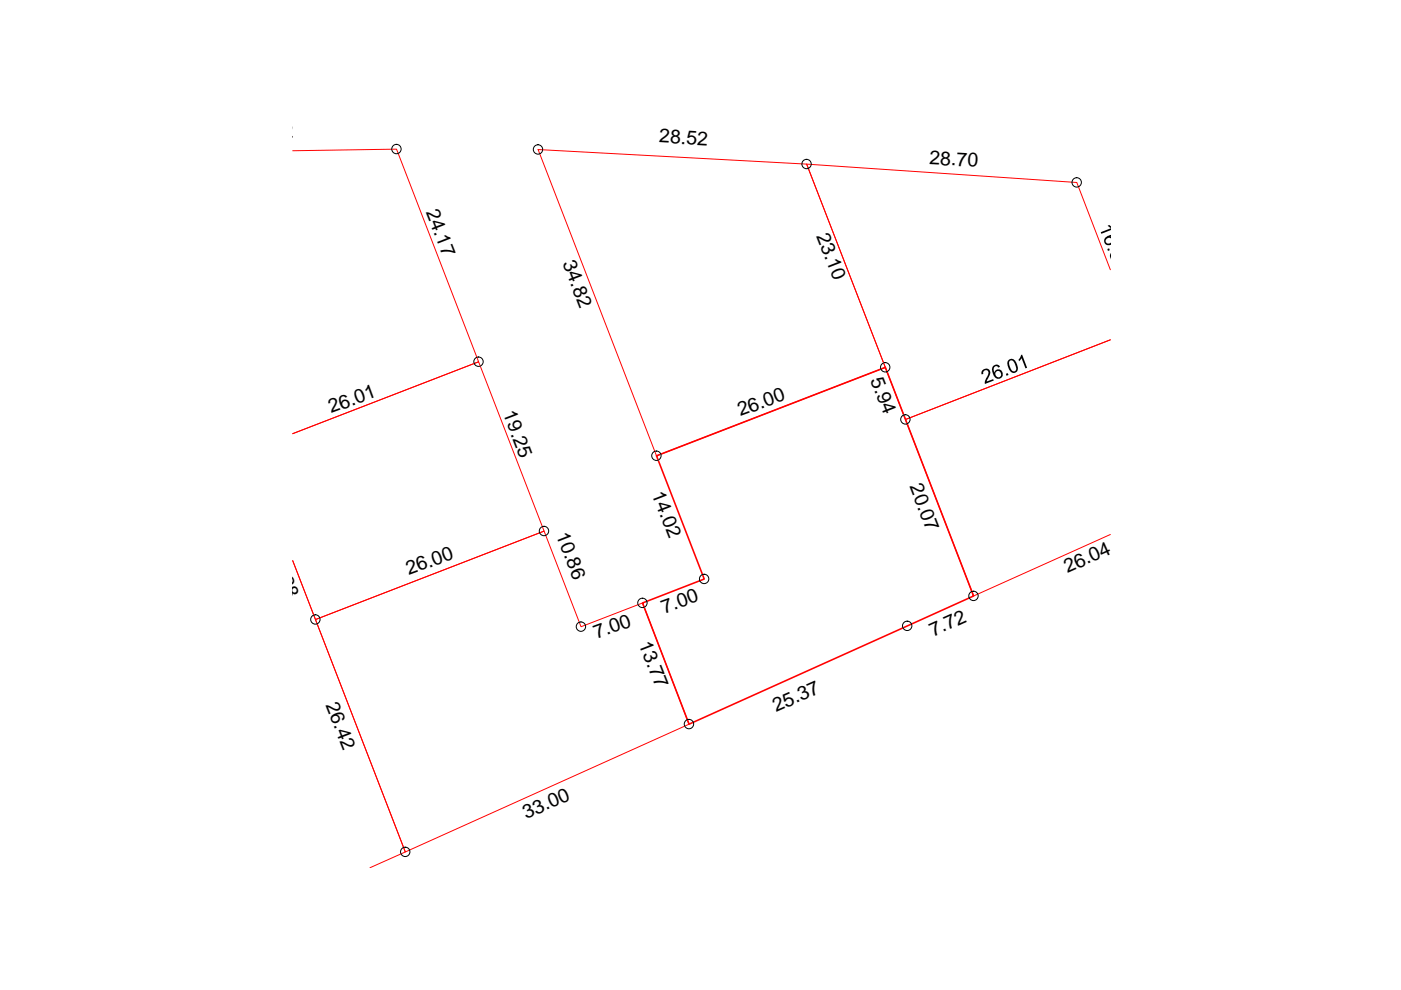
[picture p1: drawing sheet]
<svg xmlns="http://www.w3.org/2000/svg" width="297mm" height="210mm" viewBox="0 0 297 210" stroke-linecap="round" stroke-linejoin="round" font-family="sans-serif">
<path d="M62.1 32l22-.4 17.4 45.1-39.4 15.2 39.4-15.2 13.9 35.9-48.5 18.8-4.8-12.5 23.8 61.7-7.5 3.4M114.1 31.7l56.9 3.1 16.7 43.1-48.5 18.7zM235.4 57.2l-7.1-18.5-57.3-3.9 21 54.1 43.4-16.8-43.4 16.8 14.4 37.5 29-13.1M66.9 131.4l48.5-18.8 7.8 20.3 13-5.1 9.9 25.7-60.2 27.1z" fill="none" stroke="#f00" stroke-width=".21"/>
<path d="M139.2 96.6l48.5-18.7 18.7 48.5-60.3 27.1-9.9-25.7 13.1-5z" fill="none" stroke="#f00" stroke-width=".34"/>
<g fill="none" stroke="#000" stroke-width=".21">
<circle cx="84.1" cy="31.6" r=".99"/>
<circle cx="114.1" cy="31.7" r=".99"/>
<circle cx="171" cy="34.8" r=".99"/>
<circle cx="228.3" cy="38.7" r=".99"/>
<circle cx="101.5" cy="76.7" r=".99"/>
<circle cx="187.7" cy="77.9" r=".99"/>
<circle cx="139.2" cy="96.6" r=".99"/>
<circle cx="192" cy="88.9" r=".99"/>
<circle cx="115.3" cy="112.6" r=".99"/>
<circle cx="66.9" cy="131.3" r=".99"/>
<circle cx="123.2" cy="132.9" r=".99"/>
<circle cx="136.2" cy="127.8" r=".99"/>
<circle cx="149.3" cy="122.7" r=".99"/>
<circle cx="192.3" cy="132.7" r=".99"/>
<circle cx="206.4" cy="126.3" r=".99"/>
<circle cx="146.1" cy="153.5" r=".99"/>
<circle cx="85.9" cy="180.6" r=".99"/>
</g>
<g fill="#000">
<path d="M233.4 49.2l2.1-.8-.6-.6 .3-.1 .3 .2v.6l-2 1.1zM234.8 52.8l.4-.1 .1 .3-.4 .2zM213.3 79.2l.4-.1 .1 .4-.4 .2zM216.5 75.3l.2-.1 1.1 2.8-.4 .1-.8-2.2-.5 .7-.2-.3zM208.2 78.6l.8-.5 .7 .2 .3 .8-.8 1.8 1.4-.5 .1 .3-1.9 .7v-.6l.8-1.8-.2-.4-.5-.1-.4 .3v.5l-.4 .1z"/>
<path d="M234.3 50.4l1.2-.7v1.8a.48 .48 0 0 1-.3 .5 .48 .48 0 0 1-.5-.1l-.4-.3-.2-.3zM234.6 50.6l-.2 .4v.4l.3 .2h.5a.73 .73 0 0 0 .3-.9 .47 .47 0 0 0-.4-.3 .47 .47 0 0 0-.5 .2z"/>
<path d="M235.5 53v2.3l-.2-.9zM235.5 53.3v1zM235.5 53.7v1.2z"/>
<path d="M210.4 77.8l.8-.5h.4l.4 .3v.2l-.3 .1-.3-.3-.4 .1-.2 .2-.1 .5 .1 .6 .2-.4 .5-.3 .5 .1 .4 .3 .2 .4v.6l-.3 .4-.9 .2-.5-.3-.5-1.3zM211.3 78.7l-.3 .4 .2 .6 .4 .3h.4l.3-.4-.2-.6-.3-.3z"/>
<path d="M213.8 76.4l.8-.3 .7 .5 .5 1.3v.6l-.4 .5h-.8l-.6-.6-.4-1.2zM214.2 76.5l-.3 .5 .3 1 .4 .7h.5l.4-.4-.4-1.3-.3-.5z"/>
</g>
<g font-size="4.1">
<text x="51.9" y="29.7" transform="rotate(-3 51.9 29.7)">27.72</text>
<text x="139.7" y="30.2" transform="rotate(3 139.7 30.2)">28.52</text>
<text x="197" y="34.8" transform="rotate(3 197 34.8)">28.70</text>
<text x="90.3" y="45" transform="rotate(69 90.3 45)">24.17</text>
<text x="173.1" y="50" transform="rotate(69 173.1 50)">23.10</text>
<text x="119.3" y="55.8" transform="rotate(69 119.3 55.8)">34.82</text>
<text x="184.5" y="80.5" transform="rotate(69 184.5 80.5)">5.94</text>
<text x="70.2" y="87.6" transform="rotate(-20 70.2 87.6)">26.01</text>
<text x="106.6" y="87.6" transform="rotate(69 106.6 87.6)">19.25</text>
<text x="157" y="88.3" transform="rotate(-20 157 88.3)">26.00</text>
<text x="138.1" y="104.7" transform="rotate(69 138.1 104.7)">14.02</text>
<text x="192.8" y="103.1" transform="rotate(69 192.8 103.1)">20.07</text>
<text x="117.9" y="113.5" transform="rotate(69 117.9 113.5)">10.86</text>
<text x="58" y="119.5" transform="rotate(69 58 119.5)">9.28</text>
<text x="86.7" y="122" transform="rotate(-20 86.7 122)">26.00</text>
<text x="226.3" y="121.5" transform="rotate(-24 226.3 121.5)">26.04</text>
<text x="140.8" y="130.1" transform="rotate(-20 140.8 130.1)">7.00</text>
<text x="126.5" y="135.5" transform="rotate(-20 126.5 135.5)">7.00</text>
<text x="135.4" y="136.5" transform="rotate(69 135.4 136.5)">13.77</text>
<text x="197.8" y="135" transform="rotate(-24 197.8 135)">7.72</text>
<text x="69" y="149.5" transform="rotate(69 69 149.5)">26.42</text>
<text x="164.6" y="151" transform="rotate(-24 164.6 151)">25.37</text>
<text x="111.6" y="173.7" transform="rotate(-24 111.6 173.7)">33.00</text>
</g>
</svg>
